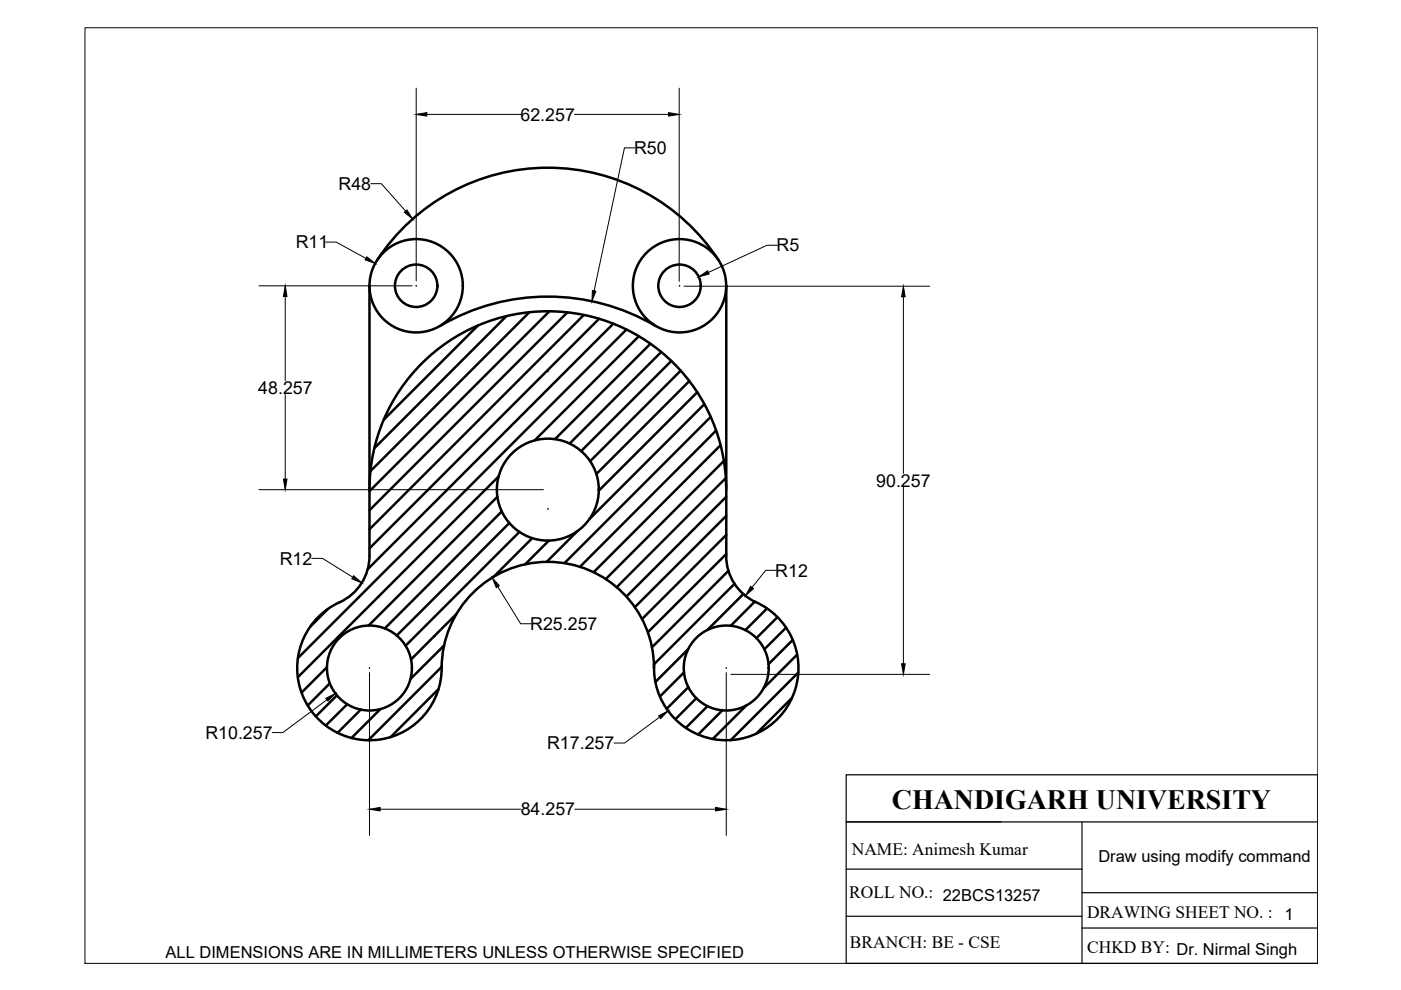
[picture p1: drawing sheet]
<svg xmlns="http://www.w3.org/2000/svg" width="297mm" height="210mm" viewBox="0 0 297 210" stroke-linecap="round" stroke-linejoin="round" font-family="sans-serif">
<!-- layer: thick continuous -->
<g fill="none" stroke="#000" stroke-width=".53">
<path d="M79.9 55.2a43.2 43.2 0 0 1 72.5 0M78.3 60.6v57.3a10.8 10.8 0 0 1-6.3 9.8 15.3 15.3 0 0 0-1.9 26.9 15.3 15.3 0 0 0 23.5-13.2M93.3 69.1a45.1 45.1 0 0 1 45.7 0M101.3 69l-19.9 20M107.4 67l-28 28M112.2 66.2l-33.7 33.7M116.5 66l-38.2 38.1M120.3 66.2l-42 42M123.8 66.8l-45.5 45.4M127 67.6l-48.7 48.7M130 68.6l-52 52.1M132.8 69.9l-69.6 69.6"/>
<path d="M135.4 71.3l-22.1 22.1M137.9 72.9l-20.2 20.2M140.2 74.6l-19.4 19.4M142.3 76.5l-19.1 19.2M144.3 78.6l-19.2 19.2M154 60.6v57.3a10.8 10.8 0 0 0 6.3 9.8M146.2 80.8l-19.8 19.7M147.8 83.2l-20.8 20.8M149.4 85.7l-24.4 24.3M150.7 88.4l-31 31M151.8 91.3l-28.8 28.9M152.8 94.4l-26.9 26.9"/>
<path d="M153.5 97.7l-25.1 25.1M78.3 103.8a37.8 37.8 0 0 1 37.9-37.8 37.8 37.8 0 0 1 37.8 37.8M105.5 105.3l-27.4 27.3M105.7 101l-42.5 42.6M106.4 108.4l-24.8 24.8M108 110.9l-23.9 23.8M110.1 112.8l-24.1 24.1M112.8 114.1l-8.1 8.2M116.4 114.6l-5.1 5.1M122.4 112.6l-6.5 6.5M153.9 101.3l-23.2 23.2M154 105.3l-21.2 21.2"/>
<path d="M154 109.4l-19.4 19.3M154 113.4l-17.9 17.9M154 117.5l-16.6 16.6M69.5 129.1l-3.7 3.7M94.2 136.8l-7.2 7.2M96.8 130.2l-9.6 9.6M145.9 137.6l-6.9 7M154.5 121l-16.3 16.2M154.9 132.7l5.1-5.1a15.3 15.3 0 0 1 2.1 27 15.3 15.3 0 0 1-23.4-13.8M155.7 123.8l-17 17.1M157.6 125.9l-7.6 7.7M162.6 129l-4.6 4.6"/>
<path d="M164.8 130.9l-4.4 4.4M166.7 133.1l-4.6 4.6M168.1 135.7l-5.2 5.1M169 138.8l-7.1 7.1M69.3 141.4l-5.4 5.4M69.9 144.9l-4.6 4.7M71.4 147.4l-4.4 4.5M73.6 149.3l-4.5 4.5M76.5 150.5l-4.9 4.9M80.6 150.3l-6.1 6.2M93 146.1l-10.2 10.2M93.6 141.6a22.5 22.5 0 0 1 22.6-22.5 22.5 22.5 0 0 1 22.5 22.5"/>
<path d="M93.6 141.4l-15.5 15.6M145 142.6l-5.1 5.1M145.9 145.7l-4.5 4.6M147.6 148l-4.4 4.5M150 149.7l-4.6 4.6M153.2 150.6l-5.2 5.1M158.2 149.6l-7.1 7.1M167.9 148l-7.6 7.6M169.2 142.6l-14.3 14.3"/>
<circle cx="88.2" cy="60.6" r="9.9"/>
<circle cx="88.2" cy="60.6" r="4.5"/>
<circle cx="144.1" cy="60.6" r="9.9"/>
<circle cx="144.1" cy="60.6" r="4.5"/>
<circle cx="116.2" cy="103.8" r="10.8"/>
<circle cx="78.3" cy="141.6" r="9"/>
<circle cx="154" cy="141.6" r="9"/>
</g>
<circle cx="93.6" cy="141.4" r=".26" fill="#000"/>
<g fill="none" stroke="#000" stroke-width=".21">
<path d="M18 5.9h261.4v198.4h-261.4zM88.2 18.7v40.9M144 18.7v40.9M78.6 38.9h2.3l5.1 5.8M90.5 24.3h19.9M121.8 24.3h19.9M134.7 31.3h-2.3l-6.4 30.4M69 51.3h2.3l6.3 3.5M164.8 52h-2.2l-12.4 5.8M54.9 60.6h32.5M60.5 62.8v18M88.2 60.6h.1"/>
<path d="M88.2 60.5v.2M116.1 78.8h.1M116.2 78.7v.2M144 60.6h.1M144.1 60.5v.2M145 60.7h52.1M191.5 62.9v37.5M60.5 83.7v17.9M54.9 103.8h60.3M66.1 118.4h2.3l6.4 4M116.1 107.9h.1M116.2 107.8v.2"/>
<path d="M191.5 103.3v37.4M105.5 124.4l4.9 7.8h2.2M164.6 120.9h-2.3l-2.9 3.6M69.3 148.4l-9.3 6.9h-2.3M78.3 141.6h.1M78.3 141.6v.1M78.3 142.6v34.5M139.8 152.1l-7.4 5.4h-2.2M153.9 141.6h.2M154 141.6v.1M154 142.6v34.5M154.9 143h42.2"/>
<path d="M80.6 171.6h29.9M121.9 171.6h29.8"/>
</g>
<g fill="#000" stroke="#000" stroke-width=".21">
<path d="M88.2 24.3l2.3-.4v.7zM141.7 23.9l2.3 .4-2.3 .3zM77.8 54.4l1.7 1.5-2.1-.8zM85.7 45l.6-.5 1.2 1.9zM148.1 58.7l1.9-1.3 .3 .7zM60.5 60.6l.4 2.2h-.8zM125.6 61.6l.7 .1-.8 2.2zM191.5 60.7l.4 2.2h-.7zM60.1 101.6h.8l-.4 2.2zM75 122.1l1.7 1.5-2.1-.9zM104.4 122.5l1.5 1.7-.7 .4zM159.2 124.3l.5 .5-1.6 1.5z"/>
<path d="M69.1 148.1l2-1.1-1.6 1.7zM139.6 151.8l2.1-1.1-1.6 1.7zM191.2 140.7h.7l-.4 2.3zM78.3 171.6l2.3-.4v.7zM151.7 171.2l2.3 .4-2.3 .3z"/>
</g>
<!-- layer: 0 -->
<path d="M179.4 164.3h100v40h-100zM179.4 174.3h100M229.4 174.3v30M179.4 194.3h50M179.4 184.3h50M229.4 189.3h50M229.4 196.8h50" fill="none" stroke="#000" stroke-width=".25"/>
<text font-size="5.9" x="189.1" y="171.5">CHANDIGARH UNIVERSITY</text>
<g font-size="3.8">
<text x="110.4" y="25.6">62.257</text>
<text x="134.4" y="32.7">R50</text>
<text x="71.8" y="40.3">R48</text>
<text x="62.7" y="52.7">R11</text>
<text x="164.6" y="53.3">R5</text>
<text x="54.8" y="83.5">48.257</text>
<text x="185.8" y="103.2">90.257</text>
<text x="59.3" y="119.7">R12</text>
<text x="164.4" y="122.3">R12</text>
<text x="112.4" y="133.6">R25.257</text>
<text x="43.5" y="156.7">R10.257</text>
<text x="116" y="158.9">R17.257</text>
<text x="110.4" y="172.9">84.257</text>
</g>
<g font-size="3.7">
<text x="180.6" y="181.3">NAME: Animesh Kumar</text>
<text x="180.1" y="190.5">ROLL NO.: 22BCS13257</text>
<text x="230.5" y="194.7">DRAWING SHEET NO. :</text>
<text x="180.2" y="201.1">BRANCH: BE - CSE</text>
<text x="230.5" y="202.1">CHKD BY: Dr. Nirmal Singh</text>
</g>
<g font-size="3.5">
<text x="232.9" y="182.7">Draw using modify command</text>
<text x="272.4" y="195.1">1</text>
<text x="35.1" y="203.2">ALL DIMENSIONS ARE IN MILLIMETERS UNLESS OTHERWISE SPECIFIED</text>
</g>
</svg>
